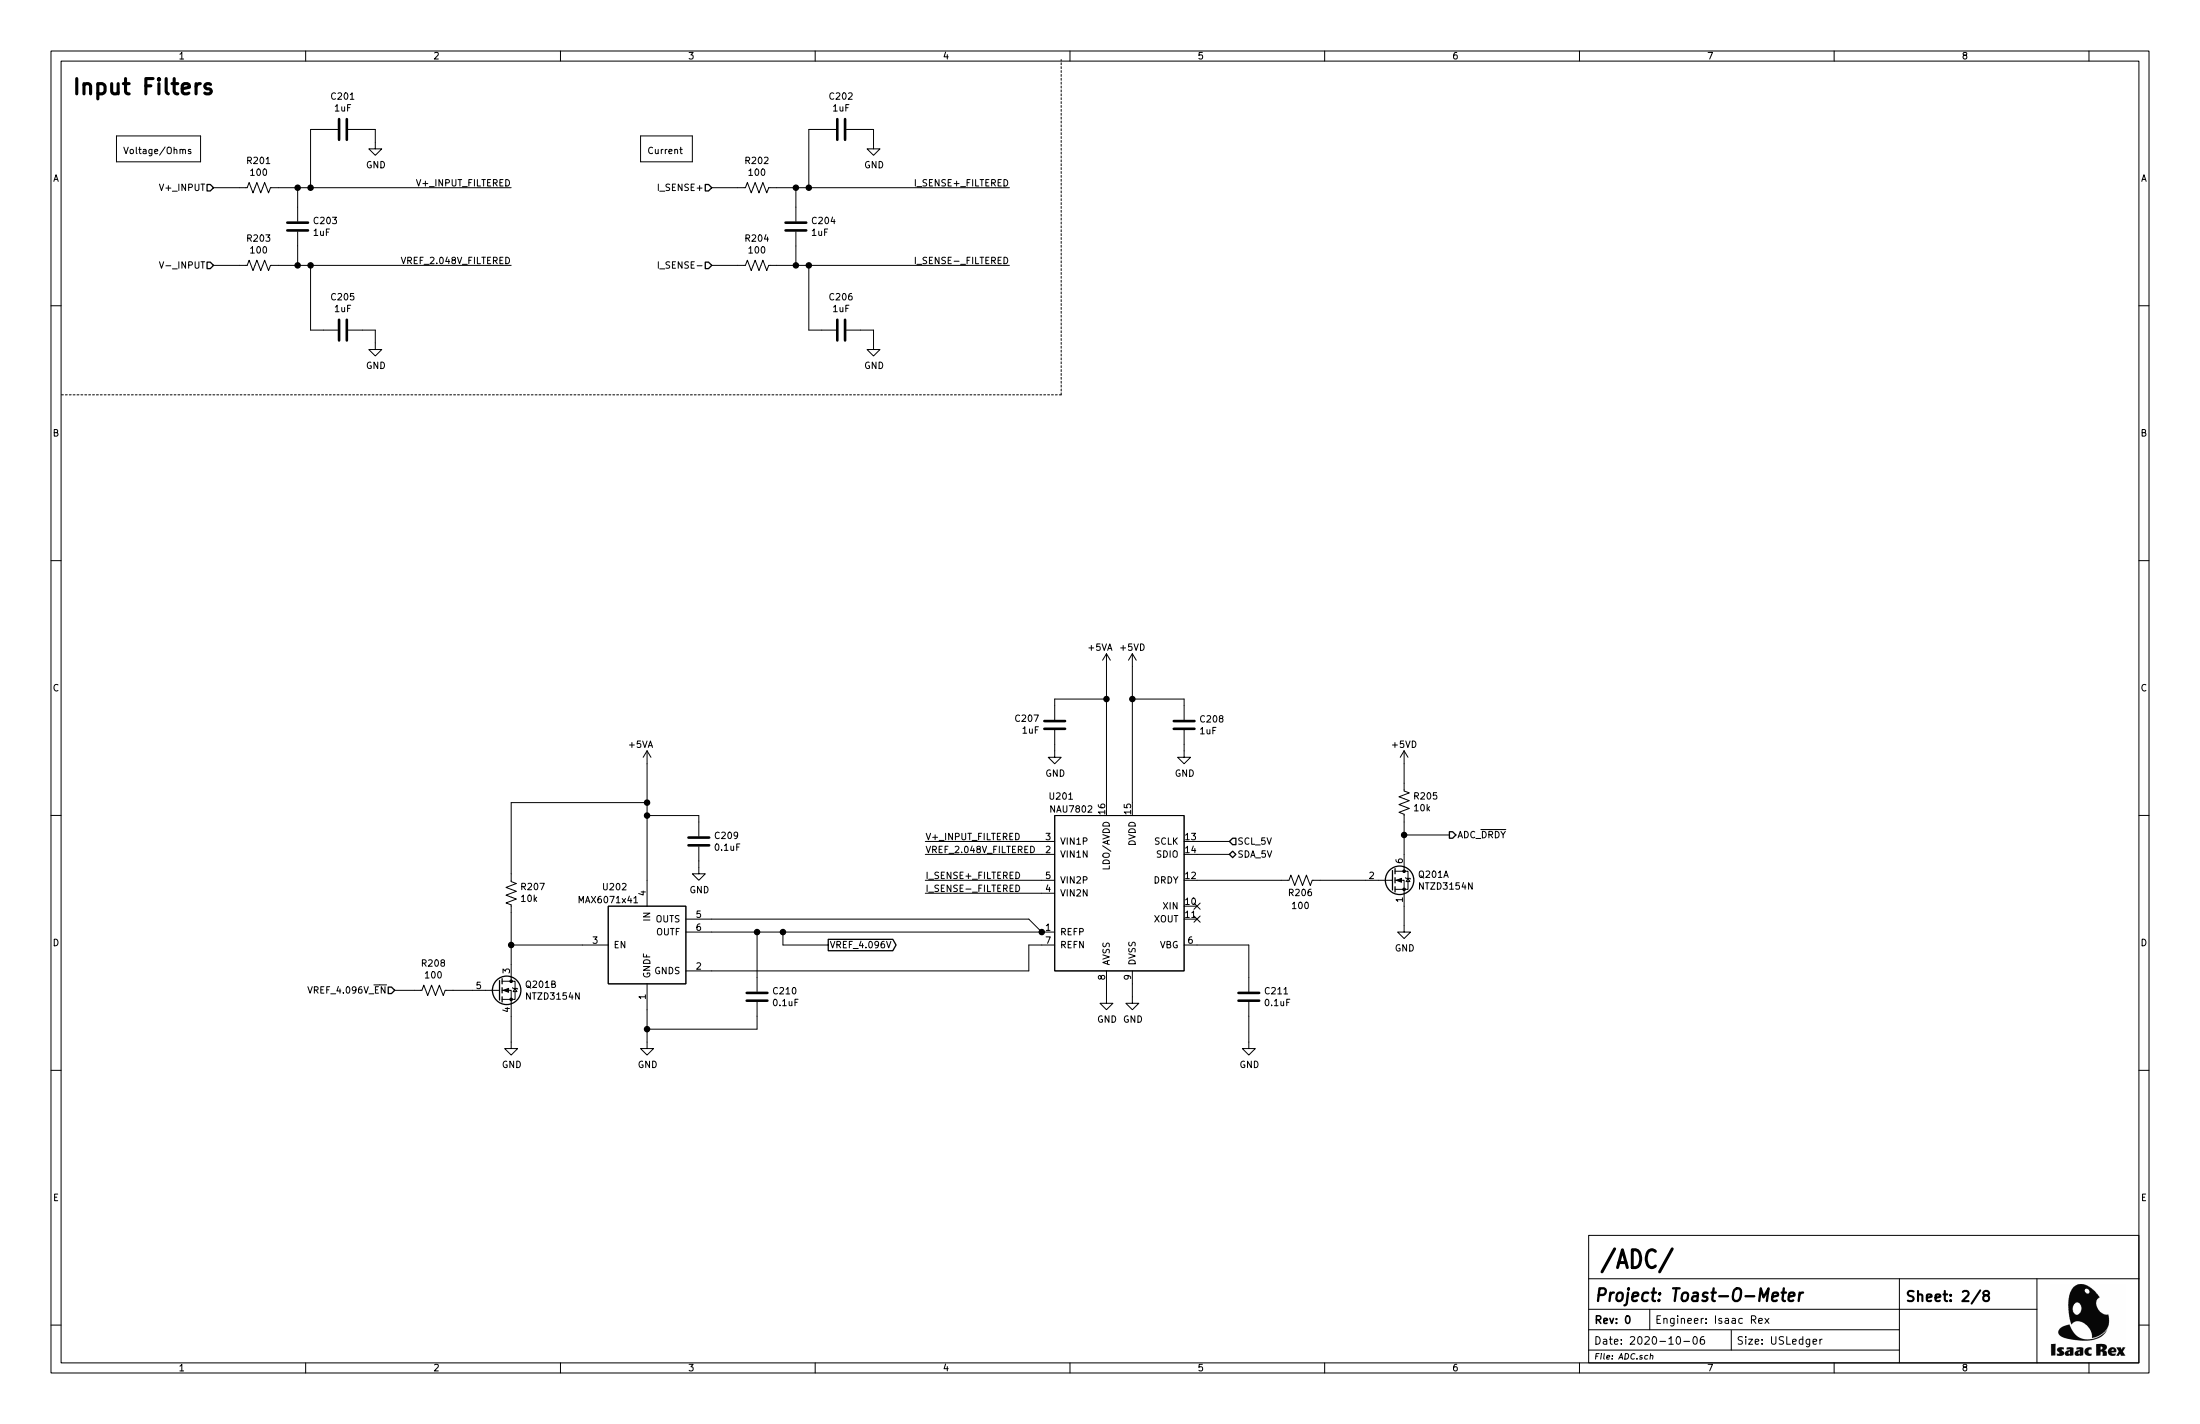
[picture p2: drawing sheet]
EESchema Schematic File Version 4
EELAYER 30 0
EELAYER END
$Descr USLedger 17000 11000
encoding utf-8
Sheet 2 8
Title "Toast-O-Meter"
Date "2020-10-06"
Rev "0"
Comp ""
Comment1 "Isaac Rex"
Comment2 ""
Comment3 ""
Comment4 ""
$EndDescr
Wire Wire Line
	5500 7500 7950 7500
Wire Wire Line
	6050 7200 8050 7200
Connection ~ 6050 7200
Connection ~ 8050 7200
Wire Wire Line
	5500 7100 7950 7100
$Comp
L irex_Reference_Voltage:MAX6071x41 U202
U 1 1
P 5000 7300
F 0 "U202" H 4750 7750 50  0000 C CNN
F 1 "MAX6071x41" H 4700 7650 50  0000 C CNN
F 2 "Package_TO_SOT_SMD:SOT-23-6" H 5700 6950 50  0001 C CNN
F 3 "https://datasheets.maximintegrated.com/en/ds/MAX6070-MAX6071.pdf" H 5000 7300 50  0001 C CNN
F 4 "https://www.digikey.com/en/products/detail/maxim-integrated/MAX6071AAUT41-T/5051517" H 5000 7300 50  0001 C CNN "Digi-Key Link"
F 5 "MAX6071AAUT41+TCT-ND" H 5000 7300 50  0001 C CNN "Digi-Key PN"
	1    5000 7300
	1    0    0    -1  
$EndComp
Wire Wire Line
	5000 7950 5000 7800
Wire Wire Line
	5850 7950 5000 7950
Wire Wire Line
	5850 7200 6050 7200
Connection ~ 5850 7200
Wire Wire Line
	5500 7200 5850 7200
Wire Wire Line
	5850 7850 5850 7950
Wire Wire Line
	5850 7550 5850 7200
$Comp
L Device:C C210
U 1 1
P 5850 7700
F 0 "C210" H 5965 7746 50  0000 L CNN
F 1 "0.1uF" H 5965 7655 50  0000 L CNN
F 2 "Resistor_SMD:R_0603_1608Metric_Pad1.05x0.95mm_HandSolder" H 5888 7550 50  0001 C CNN
F 3 "~" H 5850 7700 50  0001 C CNN
F 4 "https://www.digikey.com/en/products/detail/samsung-electro-mechanics/CL10B104KA8NNNC/3886664" H 5850 7700 50  0001 C CNN "Digi-Key Link"
F 5 "1276-1006-1-ND" H 5850 7700 50  0001 C CNN "Digi-Key PN"
	1    5850 7700
	1    0    0    -1  
$EndComp
$Comp
L power:GND #PWR0216
U 1 1
P 5000 8050
F 0 "#PWR0216" H 5000 7800 50  0001 C CNN
F 1 "GND" H 5005 7877 50  0000 C CNN
F 2 "" H 5000 8050 50  0001 C CNN
F 3 "" H 5000 8050 50  0001 C CNN
	1    5000 8050
	1    0    0    -1  
$EndComp
Wire Wire Line
	5000 8050 5000 7950
Connection ~ 5000 7950
$Comp
L Device:R_US R207
U 1 1
P 3950 6900
F 0 "R207" H 3882 6854 50  0000 R CNN
F 1 "10k" H 3882 6945 50  0000 R CNN
F 2 "Resistor_SMD:R_0603_1608Metric_Pad1.05x0.95mm_HandSolder" V 3990 6890 50  0001 C CNN
F 3 "~" H 3950 6900 50  0001 C CNN
F 4 "https://www.digikey.com/en/products/detail/yageo/RC0603FR-0710KL/726880?s=N4IgTCBcDaIEoGEAMA2JBmAYnAtEg7AIxIDSAMiALoC%2BQA" H 3950 6900 50  0001 C CNN "Digi-Key Link"
F 5 "311-10.0KHRCT-ND" H 3950 6900 50  0001 C CNN "Digi-Key PN"
	1    3950 6900
	-1   0    0    1   
$EndComp
Wire Wire Line
	3950 7050 3950 7300
Wire Wire Line
	3950 7300 4500 7300
Wire Wire Line
	5000 6800 5000 6300
$Comp
L power:+5VA #PWR0209
U 1 1
P 5000 5900
F 0 "#PWR0209" H 5000 5750 50  0001 C CNN
F 1 "+5VA" H 4950 6050 50  0000 C CNN
F 2 "" H 5000 5900 50  0001 C CNN
F 3 "" H 5000 5900 50  0001 C CNN
	1    5000 5900
	1    0    0    -1  
$EndComp
Wire Wire Line
	3950 6750 3950 6200
Wire Wire Line
	3950 6200 5000 6200
Connection ~ 5000 6200
Wire Wire Line
	5000 6200 5000 6300
$Comp
L Device:C C209
U 1 1
P 5400 6500
F 0 "C209" H 5515 6546 50  0000 L CNN
F 1 "0.1uF" H 5515 6455 50  0000 L CNN
F 2 "Resistor_SMD:R_0603_1608Metric_Pad1.05x0.95mm_HandSolder" H 5438 6350 50  0001 C CNN
F 3 "~" H 5400 6500 50  0001 C CNN
F 4 "https://www.digikey.com/en/products/detail/samsung-electro-mechanics/CL10B104KA8NNNC/3886664" H 5400 6500 50  0001 C CNN "Digi-Key Link"
F 5 "1276-1006-1-ND" H 5400 6500 50  0001 C CNN "Digi-Key PN"
	1    5400 6500
	1    0    0    -1  
$EndComp
$Comp
L power:GND #PWR0211
U 1 1
P 5400 6700
F 0 "#PWR0211" H 5400 6450 50  0001 C CNN
F 1 "GND" H 5405 6527 50  0000 C CNN
F 2 "" H 5400 6700 50  0001 C CNN
F 3 "" H 5400 6700 50  0001 C CNN
	1    5400 6700
	1    0    0    -1  
$EndComp
Wire Wire Line
	5400 6700 5400 6650
Wire Wire Line
	5400 6350 5400 6300
Wire Wire Line
	5400 6300 5000 6300
Connection ~ 5000 6300
Wire Wire Line
	5000 6200 5000 5900
Wire Wire Line
	6050 7200 6050 7300
Wire Wire Line
	6050 7300 6400 7300
Text GLabel 6400 7300 2    50   Output ~ 0
VREF_4.096V
$Comp
L Device:R_US R201
U 1 1
P 2000 1450
F 0 "R201" V 2205 1450 50  0000 C CNN
F 1 "100" V 2114 1450 50  0000 C CNN
F 2 "Resistor_SMD:R_0603_1608Metric_Pad1.05x0.95mm_HandSolder" V 2040 1440 50  0001 C CNN
F 3 "~" H 2000 1450 50  0001 C CNN
F 4 "https://www.digikey.com/en/products/detail/yageo/RC0603FR-07100RL/726888" H 2000 1450 50  0001 C CNN "Digi-Key Link"
F 5 "311-100HRCT-ND" H 2000 1450 50  0001 C CNN "Digi-Key PN"
	1    2000 1450
	0    -1   -1   0   
$EndComp
$Comp
L Device:R_US R203
U 1 1
P 2000 2050
F 0 "R203" V 2205 2050 50  0000 C CNN
F 1 "100" V 2114 2050 50  0000 C CNN
F 2 "Resistor_SMD:R_0603_1608Metric_Pad1.05x0.95mm_HandSolder" V 2040 2040 50  0001 C CNN
F 3 "~" H 2000 2050 50  0001 C CNN
F 4 "https://www.digikey.com/en/products/detail/yageo/RC0603FR-07100RL/726888" H 2000 2050 50  0001 C CNN "Digi-Key Link"
F 5 "311-100HRCT-ND" H 2000 2050 50  0001 C CNN "Digi-Key PN"
	1    2000 2050
	0    -1   -1   0   
$EndComp
$Comp
L Device:C C203
U 1 1
P 2300 1750
F 0 "C203" H 2415 1796 50  0000 L CNN
F 1 "1uF" H 2415 1705 50  0000 L CNN
F 2 "Resistor_SMD:R_0603_1608Metric_Pad1.05x0.95mm_HandSolder" H 2338 1600 50  0001 C CNN
F 3 "~" H 2300 1750 50  0001 C CNN
F 4 "https://www.digikey.com/en/products/detail/samsung-electro-mechanics/CL10B105MO8NNWC/5961008" H 2300 1750 50  0001 C CNN "Digi-Key Link"
F 5 "1276-6524-1-ND" H 2300 1750 50  0001 C CNN "Digi-Key PN"
	1    2300 1750
	1    0    0    -1  
$EndComp
Wire Wire Line
	2150 1450 2300 1450
Wire Wire Line
	2300 1450 2300 1600
Wire Wire Line
	1650 2050 1850 2050
Wire Wire Line
	1650 1450 1850 1450
$Comp
L Device:C C201
U 1 1
P 2650 1000
F 0 "C201" V 2902 1000 50  0000 C CNN
F 1 "1uF" V 2811 1000 50  0000 C CNN
F 2 "Resistor_SMD:R_0603_1608Metric_Pad1.05x0.95mm_HandSolder" H 2688 850 50  0001 C CNN
F 3 "~" H 2650 1000 50  0001 C CNN
F 4 "https://www.digikey.com/en/products/detail/samsung-electro-mechanics/CL10B105MO8NNWC/5961008" H 2650 1000 50  0001 C CNN "Digi-Key Link"
F 5 "1276-6524-1-ND" H 2650 1000 50  0001 C CNN "Digi-Key PN"
	1    2650 1000
	0    -1   -1   0   
$EndComp
$Comp
L Device:C C205
U 1 1
P 2650 2550
F 0 "C205" V 2902 2550 50  0000 C CNN
F 1 "1uF" V 2811 2550 50  0000 C CNN
F 2 "Resistor_SMD:R_0603_1608Metric_Pad1.05x0.95mm_HandSolder" H 2688 2400 50  0001 C CNN
F 3 "~" H 2650 2550 50  0001 C CNN
F 4 "https://www.digikey.com/en/products/detail/samsung-electro-mechanics/CL10B105MO8NNWC/5961008" H 2650 2550 50  0001 C CNN "Digi-Key Link"
F 5 "1276-6524-1-ND" H 2650 2550 50  0001 C CNN "Digi-Key PN"
	1    2650 2550
	0    -1   -1   0   
$EndComp
Wire Wire Line
	2400 1000 2500 1000
Connection ~ 2300 1450
$Comp
L power:GND #PWR0203
U 1 1
P 2900 2650
F 0 "#PWR0203" H 2900 2400 50  0001 C CNN
F 1 "GND" H 2905 2477 50  0000 C CNN
F 2 "" H 2900 2650 50  0001 C CNN
F 3 "" H 2900 2650 50  0001 C CNN
	1    2900 2650
	1    0    0    -1  
$EndComp
$Comp
L power:GND #PWR0201
U 1 1
P 2900 1100
F 0 "#PWR0201" H 2900 850 50  0001 C CNN
F 1 "GND" H 2905 927 50  0000 C CNN
F 2 "" H 2900 1100 50  0001 C CNN
F 3 "" H 2900 1100 50  0001 C CNN
	1    2900 1100
	1    0    0    -1  
$EndComp
Wire Wire Line
	2800 2550 2900 2550
Wire Wire Line
	2900 2550 2900 2650
Wire Wire Line
	2800 1000 2900 1000
Wire Wire Line
	2900 1000 2900 1100
Wire Wire Line
	2300 1450 2400 1450
Wire Wire Line
	2400 2550 2500 2550
Connection ~ 2300 2050
Wire Wire Line
	2300 2050 2300 1900
Wire Wire Line
	2150 2050 2300 2050
Wire Wire Line
	2400 1000 2400 1450
Connection ~ 2400 1450
Wire Wire Line
	2400 1450 3950 1450
Wire Wire Line
	2300 2050 2400 2050
Wire Wire Line
	2400 2050 2400 2550
Connection ~ 2400 2050
Wire Wire Line
	2400 2050 3950 2050
Wire Wire Line
	7150 6800 8050 6800
Wire Wire Line
	7150 6600 8050 6600
Wire Wire Line
	7150 6500 8050 6500
Wire Wire Line
	8550 7700 8550 7600
Wire Wire Line
	8750 7700 8750 7600
$Comp
L power:GND #PWR0214
U 1 1
P 8750 7700
F 0 "#PWR0214" H 8750 7450 50  0001 C CNN
F 1 "GND" H 8755 7527 50  0000 C CNN
F 2 "" H 8750 7700 50  0001 C CNN
F 3 "" H 8750 7700 50  0001 C CNN
	1    8750 7700
	1    0    0    -1  
$EndComp
$Comp
L power:GND #PWR0213
U 1 1
P 8550 7700
F 0 "#PWR0213" H 8550 7450 50  0001 C CNN
F 1 "GND" H 8555 7527 50  0000 C CNN
F 2 "" H 8550 7700 50  0001 C CNN
F 3 "" H 8550 7700 50  0001 C CNN
	1    8550 7700
	1    0    0    -1  
$EndComp
Wire Wire Line
	8050 7200 7950 7100
Wire Wire Line
	7950 7500 7950 7300
Wire Wire Line
	7950 7300 8050 7300
Wire Wire Line
	9250 6500 9500 6500
Wire Wire Line
	9250 6600 9500 6600
Wire Wire Line
	9650 8050 9650 7850
$Comp
L power:GND #PWR0217
U 1 1
P 9650 8050
F 0 "#PWR0217" H 9650 7800 50  0001 C CNN
F 1 "GND" H 9655 7877 50  0000 C CNN
F 2 "" H 9650 8050 50  0001 C CNN
F 3 "" H 9650 8050 50  0001 C CNN
	1    9650 8050
	1    0    0    -1  
$EndComp
Wire Wire Line
	9150 5800 9150 5750
Wire Wire Line
	8150 5800 8150 5750
$Comp
L power:GND #PWR0207
U 1 1
P 8150 5800
F 0 "#PWR0207" H 8150 5550 50  0001 C CNN
F 1 "GND" H 8155 5627 50  0000 C CNN
F 2 "" H 8150 5800 50  0001 C CNN
F 3 "" H 8150 5800 50  0001 C CNN
	1    8150 5800
	1    0    0    -1  
$EndComp
$Comp
L power:GND #PWR0208
U 1 1
P 9150 5800
F 0 "#PWR0208" H 9150 5550 50  0001 C CNN
F 1 "GND" H 9155 5627 50  0000 C CNN
F 2 "" H 9150 5800 50  0001 C CNN
F 3 "" H 9150 5800 50  0001 C CNN
	1    9150 5800
	1    0    0    -1  
$EndComp
Wire Wire Line
	8750 5400 8750 6200
Connection ~ 8750 5400
Wire Wire Line
	9150 5400 8750 5400
Wire Wire Line
	9150 5450 9150 5400
Wire Wire Line
	8550 5400 8550 6200
Connection ~ 8550 5400
Wire Wire Line
	8150 5400 8550 5400
Wire Wire Line
	8150 5450 8150 5400
$Comp
L Device:C C207
U 1 1
P 8150 5600
F 0 "C207" H 8035 5554 50  0000 R CNN
F 1 "1uF" H 8035 5645 50  0000 R CNN
F 2 "Resistor_SMD:R_0603_1608Metric_Pad1.05x0.95mm_HandSolder" H 8188 5450 50  0001 C CNN
F 3 "~" H 8150 5600 50  0001 C CNN
F 4 "https://www.digikey.com/en/products/detail/samsung-electro-mechanics/CL10B105MO8NNWC/5961008" H 8150 5600 50  0001 C CNN "Digi-Key Link"
F 5 "1276-6524-1-ND" H 8150 5600 50  0001 C CNN "Digi-Key PN"
	1    8150 5600
	1    0    0    1   
$EndComp
$Comp
L Device:C C208
U 1 1
P 9150 5600
F 0 "C208" H 9265 5646 50  0000 L CNN
F 1 "1uF" H 9265 5555 50  0000 L CNN
F 2 "Resistor_SMD:R_0603_1608Metric_Pad1.05x0.95mm_HandSolder" H 9188 5450 50  0001 C CNN
F 3 "~" H 9150 5600 50  0001 C CNN
F 4 "https://www.digikey.com/en/products/detail/samsung-electro-mechanics/CL10B105MO8NNWC/5961008" H 9150 5600 50  0001 C CNN "Digi-Key Link"
F 5 "1276-6524-1-ND" H 9150 5600 50  0001 C CNN "Digi-Key PN"
	1    9150 5600
	1    0    0    -1  
$EndComp
Wire Wire Line
	9650 7300 9650 7550
Wire Wire Line
	9250 7300 9650 7300
$Comp
L Device:C C211
U 1 1
P 9650 7700
F 0 "C211" H 9765 7746 50  0000 L CNN
F 1 "0.1uF" H 9765 7655 50  0000 L CNN
F 2 "Resistor_SMD:R_0603_1608Metric_Pad1.05x0.95mm_HandSolder" H 9688 7550 50  0001 C CNN
F 3 "~" H 9650 7700 50  0001 C CNN
F 4 "https://www.digikey.com/en/products/detail/samsung-electro-mechanics/CL10B104KA8NNNC/3886664" H 9650 7700 50  0001 C CNN "Digi-Key Link"
F 5 "1276-1006-1-ND" H 9650 7700 50  0001 C CNN "Digi-Key PN"
	1    9650 7700
	1    0    0    -1  
$EndComp
Wire Wire Line
	8750 5150 8750 5400
Wire Wire Line
	8550 5150 8550 5400
$Comp
L power:+5VD #PWR0206
U 1 1
P 8750 5150
F 0 "#PWR0206" H 8750 5000 50  0001 C CNN
F 1 "+5VD" H 8750 5300 50  0000 C CNN
F 2 "" H 8750 5150 50  0001 C CNN
F 3 "" H 8750 5150 50  0001 C CNN
	1    8750 5150
	1    0    0    -1  
$EndComp
$Comp
L power:+5VA #PWR0205
U 1 1
P 8550 5150
F 0 "#PWR0205" H 8550 5000 50  0001 C CNN
F 1 "+5VA" H 8500 5300 50  0000 C CNN
F 2 "" H 8550 5150 50  0001 C CNN
F 3 "" H 8550 5150 50  0001 C CNN
	1    8550 5150
	1    0    0    -1  
$EndComp
$Comp
L irex_Analog_ADC:NAU7802 U201
U 1 1
P 8650 6900
F 0 "U201" H 8100 7650 50  0000 L CNN
F 1 "NAU7802" H 8450 7550 50  0000 R CNN
F 2 "Package_SO:SOP-16_4.55x10.3mm_P1.27mm" H 8850 6000 50  0001 L CNN
F 3 "https://www.nuvoton.com/export/resource-files/NAU7802%20Data%20Sheet%20V1.7.pdf" H 8700 7800 50  0001 C CNN
F 4 "NAU7802" H 8850 6100 50  0001 L CNN "MPN"
F 5 "https://www.digikey.com/en/products/detail/nuvoton-technology-corporation-of-america/NAU7802SGI/2769782" H 8650 6900 50  0001 C CNN "Digi-Key Link"
F 6 "NAU7802SGI-ND" H 8650 6900 50  0001 C CNN "Digi-Key PN"
	1    8650 6900
	1    0    0    -1  
$EndComp
Text HLabel 1650 1450 0    50   Input ~ 0
V+_INPUT
Text Label 3950 1450 2    50   ~ 0
V+_INPUT_FILTERED
Text Label 3950 2050 2    50   ~ 0
VREF_2.048V_FILTERED
Text Label 7150 6500 0    50   ~ 0
V+_INPUT_FILTERED
Text Label 7150 6600 0    50   ~ 0
VREF_2.048V_FILTERED
Text Label 7150 6800 0    50   ~ 0
I_SENSE+_FILTERED
Text Label 7150 6900 0    50   ~ 0
I_SENSE-_FILTERED
Text HLabel 9500 6500 2    50   Input ~ 0
SCL_5V
Text HLabel 9500 6600 2    50   BiDi ~ 0
SDA_5V
Text HLabel 11200 6450 2    50   Output ~ 0
ADC_~DRDY
Wire Notes Line
	475  3050 8200 3050
Wire Notes Line
	8200 3050 8200 460 
Text Notes 550  750  0    118  ~ 24
Input Filters
Wire Wire Line
	10850 6450 11200 6450
Text Label 7800 2050 2    50   ~ 0
I_SENSE-_FILTERED
Text Label 7800 1450 2    50   ~ 0
I_SENSE+_FILTERED
Text HLabel 5500 2050 0    50   Input ~ 0
I_SENSE-
Text HLabel 5500 1450 0    50   Input ~ 0
I_SENSE+
Wire Wire Line
	6250 2050 7800 2050
Connection ~ 6250 2050
Wire Wire Line
	6250 2050 6250 2550
Wire Wire Line
	6150 2050 6250 2050
Wire Wire Line
	6250 1450 7800 1450
Connection ~ 6250 1450
Wire Wire Line
	6250 1000 6250 1450
Wire Wire Line
	6000 2050 6150 2050
Wire Wire Line
	6150 2050 6150 1900
Connection ~ 6150 2050
Wire Wire Line
	6250 2550 6350 2550
Wire Wire Line
	6150 1450 6250 1450
Wire Wire Line
	6750 1000 6750 1100
Wire Wire Line
	6650 1000 6750 1000
Wire Wire Line
	6750 2550 6750 2650
Wire Wire Line
	6650 2550 6750 2550
$Comp
L power:GND #PWR0202
U 1 1
P 6750 1100
F 0 "#PWR0202" H 6750 850 50  0001 C CNN
F 1 "GND" H 6755 927 50  0000 C CNN
F 2 "" H 6750 1100 50  0001 C CNN
F 3 "" H 6750 1100 50  0001 C CNN
	1    6750 1100
	1    0    0    -1  
$EndComp
$Comp
L power:GND #PWR0204
U 1 1
P 6750 2650
F 0 "#PWR0204" H 6750 2400 50  0001 C CNN
F 1 "GND" H 6755 2477 50  0000 C CNN
F 2 "" H 6750 2650 50  0001 C CNN
F 3 "" H 6750 2650 50  0001 C CNN
	1    6750 2650
	1    0    0    -1  
$EndComp
Connection ~ 6150 1450
Wire Wire Line
	6250 1000 6350 1000
$Comp
L Device:C C206
U 1 1
P 6500 2550
F 0 "C206" V 6752 2550 50  0000 C CNN
F 1 "1uF" V 6661 2550 50  0000 C CNN
F 2 "Resistor_SMD:R_0603_1608Metric_Pad1.05x0.95mm_HandSolder" H 6538 2400 50  0001 C CNN
F 3 "~" H 6500 2550 50  0001 C CNN
F 4 "https://www.digikey.com/en/products/detail/samsung-electro-mechanics/CL10B105MO8NNWC/5961008" H 6500 2550 50  0001 C CNN "Digi-Key Link"
F 5 "1276-6524-1-ND" H 6500 2550 50  0001 C CNN "Digi-Key PN"
	1    6500 2550
	0    -1   -1   0   
$EndComp
$Comp
L Device:C C202
U 1 1
P 6500 1000
F 0 "C202" V 6752 1000 50  0000 C CNN
F 1 "1uF" V 6661 1000 50  0000 C CNN
F 2 "Resistor_SMD:R_0603_1608Metric_Pad1.05x0.95mm_HandSolder" H 6538 850 50  0001 C CNN
F 3 "~" H 6500 1000 50  0001 C CNN
F 4 "https://www.digikey.com/en/products/detail/samsung-electro-mechanics/CL10B105MO8NNWC/5961008" H 6500 1000 50  0001 C CNN "Digi-Key Link"
F 5 "1276-6524-1-ND" H 6500 1000 50  0001 C CNN "Digi-Key PN"
	1    6500 1000
	0    -1   -1   0   
$EndComp
Wire Wire Line
	5500 1450 5700 1450
Wire Wire Line
	5500 2050 5700 2050
Wire Wire Line
	6150 1450 6150 1600
Wire Wire Line
	6000 1450 6150 1450
$Comp
L Device:C C204
U 1 1
P 6150 1750
F 0 "C204" H 6265 1796 50  0000 L CNN
F 1 "1uF" H 6265 1705 50  0000 L CNN
F 2 "Resistor_SMD:R_0603_1608Metric_Pad1.05x0.95mm_HandSolder" H 6188 1600 50  0001 C CNN
F 3 "~" H 6150 1750 50  0001 C CNN
F 4 "https://www.digikey.com/en/products/detail/samsung-electro-mechanics/CL10B105MO8NNWC/5961008" H 6150 1750 50  0001 C CNN "Digi-Key Link"
F 5 "1276-6524-1-ND" H 6150 1750 50  0001 C CNN "Digi-Key PN"
	1    6150 1750
	1    0    0    -1  
$EndComp
$Comp
L Device:R_US R204
U 1 1
P 5850 2050
F 0 "R204" V 6055 2050 50  0000 C CNN
F 1 "100" V 5964 2050 50  0000 C CNN
F 2 "Resistor_SMD:R_0603_1608Metric_Pad1.05x0.95mm_HandSolder" V 5890 2040 50  0001 C CNN
F 3 "~" H 5850 2050 50  0001 C CNN
F 4 "https://www.digikey.com/en/products/detail/yageo/RC0603FR-07100RL/726888" H 5850 2050 50  0001 C CNN "Digi-Key Link"
F 5 "311-100HRCT-ND" H 5850 2050 50  0001 C CNN "Digi-Key PN"
	1    5850 2050
	0    -1   -1   0   
$EndComp
$Comp
L Device:R_US R202
U 1 1
P 5850 1450
F 0 "R202" V 6055 1450 50  0000 C CNN
F 1 "100" V 5964 1450 50  0000 C CNN
F 2 "Resistor_SMD:R_0603_1608Metric_Pad1.05x0.95mm_HandSolder" V 5890 1440 50  0001 C CNN
F 3 "~" H 5850 1450 50  0001 C CNN
F 4 "https://www.digikey.com/en/products/detail/yageo/RC0603FR-07100RL/726888" H 5850 1450 50  0001 C CNN "Digi-Key Link"
F 5 "311-100HRCT-ND" H 5850 1450 50  0001 C CNN "Digi-Key PN"
	1    5850 1450
	0    -1   -1   0   
$EndComp
Text Notes 5000 1200 0    50   ~ 0
Current
Wire Notes Line style solid
	900  1050 900  1250
Wire Notes Line style solid
	900  1250 1550 1250
Wire Notes Line style solid
	1550 1250 1550 1050
Wire Notes Line style solid
	1550 1050 900  1050
Text Notes 950  1200 0    50   ~ 0
Voltage/Ohms
Wire Notes Line style solid
	4950 1050 4950 1250
Wire Notes Line style solid
	4950 1250 5350 1250
Wire Notes Line style solid
	5350 1250 5350 1050
Wire Notes Line style solid
	5350 1050 4950 1050
$Comp
L irex_Transistor_FET:NTZD3154N Q201
U 1 1
P 10850 6800
F 0 "Q201" H 10955 6846 50  0000 L CNN
F 1 "NTZD3154N" H 10955 6755 50  0000 L CNN
F 2 "Package_TO_SOT_SMD:SOT-563" H 10950 6700 50  0001 L CNN
F 3 "https://www.onsemi.cn/PowerSolutions/document/NTZD3154N-D.PDF" H 10850 6800 50  0001 L CNN
F 4 "https://www.digikey.com/en/products/detail/on-semiconductor/NTZD3154NT1G/687137" H 10850 6800 50  0001 C CNN "Digi-Key Link"
F 5 "NTZD3154NT1GOSCT-ND" H 10850 6800 50  0001 C CNN "Digi-Key PN"
	1    10850 6800
	1    0    0    -1  
$EndComp
$Comp
L irex_Transistor_FET:NTZD3154N Q201
U 2 1
P 3950 7650
F 0 "Q201" H 4055 7696 50  0000 L CNN
F 1 "NTZD3154N" H 4055 7605 50  0000 L CNN
F 2 "Package_TO_SOT_SMD:SOT-563" H 4050 7550 50  0001 L CNN
F 3 "https://www.onsemi.cn/PowerSolutions/document/NTZD3154N-D.PDF" H 3950 7650 50  0001 L CNN
F 4 "https://www.digikey.com/en/products/detail/on-semiconductor/NTZD3154NT1G/687137" H 3950 7650 50  0001 C CNN "Digi-Key Link"
F 5 "NTZD3154NT1GOSCT-ND" H 3950 7650 50  0001 C CNN "Digi-Key PN"
	2    3950 7650
	1    0    0    -1  
$EndComp
Wire Wire Line
	10850 6600 10850 6450
$Comp
L power:GND #PWR0212
U 1 1
P 10850 7150
F 0 "#PWR0212" H 10850 6900 50  0001 C CNN
F 1 "GND" H 10855 6977 50  0000 C CNN
F 2 "" H 10850 7150 50  0001 C CNN
F 3 "" H 10850 7150 50  0001 C CNN
	1    10850 7150
	1    0    0    -1  
$EndComp
Wire Wire Line
	10850 7150 10850 7000
$Comp
L power:+5VD #PWR0210
U 1 1
P 10850 5900
F 0 "#PWR0210" H 10850 5750 50  0001 C CNN
F 1 "+5VD" H 10850 6050 50  0000 C CNN
F 2 "" H 10850 5900 50  0001 C CNN
F 3 "" H 10850 5900 50  0001 C CNN
	1    10850 5900
	1    0    0    -1  
$EndComp
$Comp
L Device:R_US R205
U 1 1
P 10850 6200
F 0 "R205" H 10782 6154 50  0000 R CNN
F 1 "10k" H 10782 6245 50  0000 R CNN
F 2 "Resistor_SMD:R_0603_1608Metric_Pad1.05x0.95mm_HandSolder" V 10890 6190 50  0001 C CNN
F 3 "~" H 10850 6200 50  0001 C CNN
F 4 "https://www.digikey.com/en/products/detail/yageo/RC0603FR-0710KL/726880?s=N4IgTCBcDaIEoGEAMA2JBmAYnAtEg7AIxIDSAMiALoC%2BQA" H 10850 6200 50  0001 C CNN "Digi-Key Link"
F 5 "311-10.0KHRCT-ND" H 10850 6200 50  0001 C CNN "Digi-Key PN"
	1    10850 6200
	-1   0    0    1   
$EndComp
Wire Wire Line
	10850 5900 10850 6050
Wire Wire Line
	10850 6350 10850 6450
Connection ~ 10850 6450
$Comp
L power:GND #PWR0215
U 1 1
P 3950 8050
F 0 "#PWR0215" H 3950 7800 50  0001 C CNN
F 1 "GND" H 3955 7877 50  0000 C CNN
F 2 "" H 3950 8050 50  0001 C CNN
F 3 "" H 3950 8050 50  0001 C CNN
	1    3950 8050
	1    0    0    -1  
$EndComp
Wire Wire Line
	3950 7300 3950 7450
Connection ~ 3950 7300
Wire Wire Line
	3950 7850 3950 8050
Text HLabel 3050 7650 0    50   Input ~ 0
VREF_4.096V_~EN
Text HLabel 1650 2050 0    50   Input ~ 0
V-_INPUT
$Comp
L Device:R_US R208
U 1 1
P 3350 7650
F 0 "R208" V 3555 7650 50  0000 C CNN
F 1 "100" V 3464 7650 50  0000 C CNN
F 2 "Resistor_SMD:R_0603_1608Metric_Pad1.05x0.95mm_HandSolder" V 3390 7640 50  0001 C CNN
F 3 "~" H 3350 7650 50  0001 C CNN
F 4 "https://www.digikey.com/en/products/detail/yageo/RC0603FR-07100RL/726888" H 3350 7650 50  0001 C CNN "Digi-Key Link"
F 5 "311-100HRCT-ND" H 3350 7650 50  0001 C CNN "Digi-Key PN"
	1    3350 7650
	0    -1   -1   0   
$EndComp
Wire Wire Line
	3050 7650 3200 7650
Wire Wire Line
	3500 7650 3650 7650
$Comp
L Device:R_US R206
U 1 1
P 10050 6800
F 0 "R206" V 9950 6800 50  0000 C CNN
F 1 "100" V 9850 6800 50  0000 C CNN
F 2 "Resistor_SMD:R_0603_1608Metric_Pad1.05x0.95mm_HandSolder" V 10090 6790 50  0001 C CNN
F 3 "~" H 10050 6800 50  0001 C CNN
F 4 "https://www.digikey.com/en/products/detail/yageo/RC0603FR-07100RL/726888" H 10050 6800 50  0001 C CNN "Digi-Key Link"
F 5 "311-100HRCT-ND" H 10050 6800 50  0001 C CNN "Digi-Key PN"
	1    10050 6800
	0    -1   -1   0   
$EndComp
Wire Wire Line
	9250 6800 9900 6800
Wire Wire Line
	10200 6800 10550 6800
Wire Wire Line
	7150 6900 8050 6900
NoConn ~ 9250 7100
NoConn ~ 9250 7000
$EndSCHEMATC
